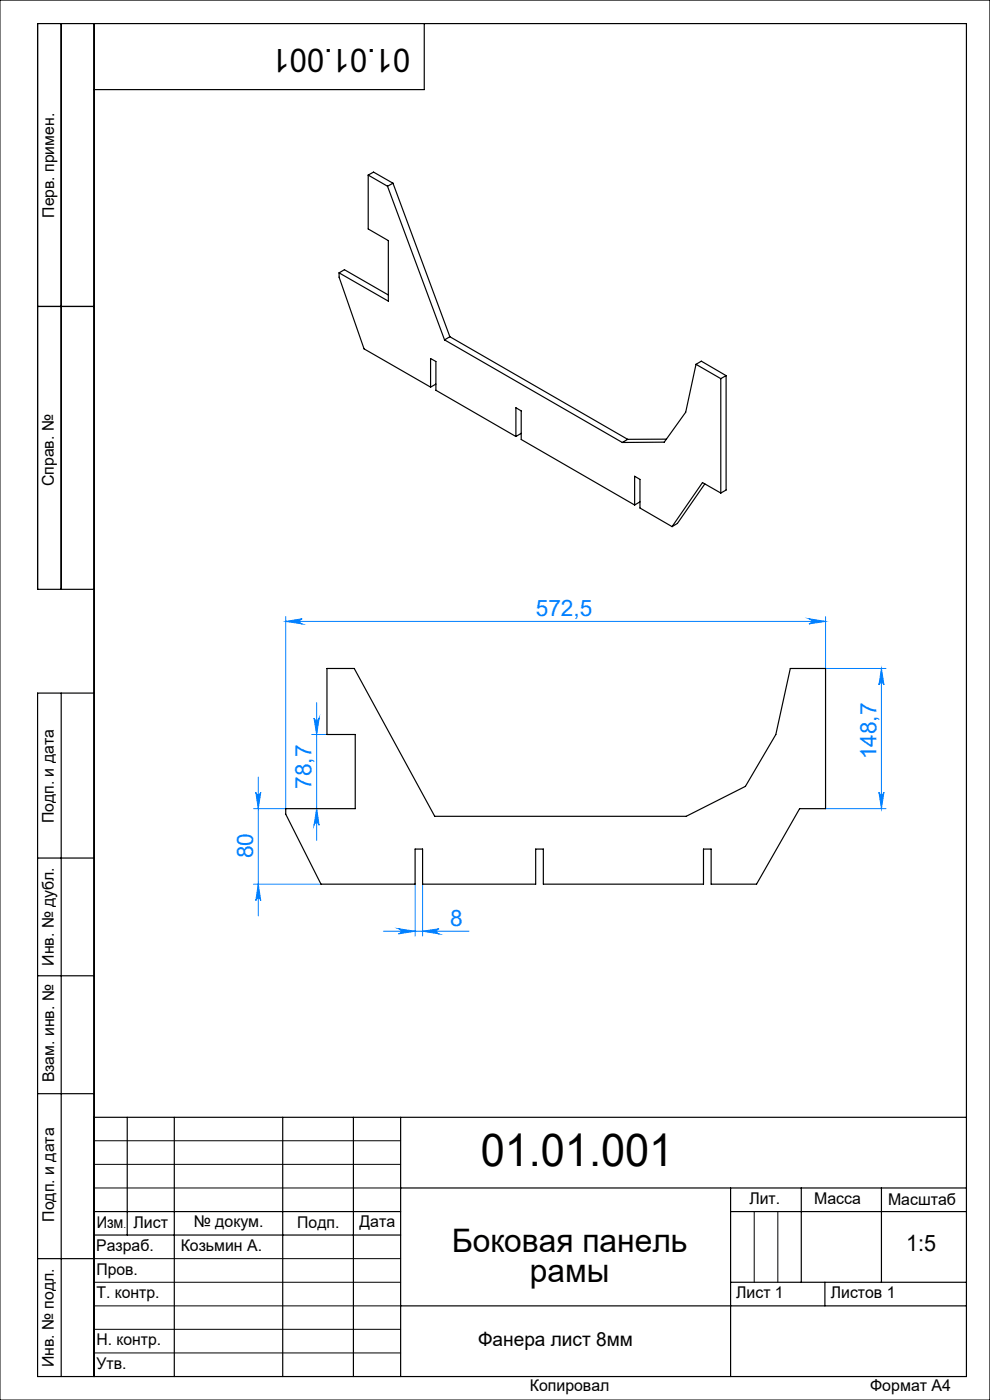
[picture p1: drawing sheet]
<svg xmlns="http://www.w3.org/2000/svg" width="210mm" height="297mm" viewBox="0 0 210 297" stroke-linecap="round" stroke-linejoin="round" font-family="sans-serif">
<g fill="none" stroke="#0080ff" stroke-width=".21">
<path d="M60.6 131.8l3.5-.5a.55 .55 0 0 0-.5 .5 .55 .55 0 0 0 .5 .6zM60.6 130.8v40.8h-6.8M60.6 131.8h114.5M171.6 131.3l3.5 .5-3.5 .6a.55 .55 0 0 0 .5-.6 .55 .55 0 0 0-.5-.5zM175.1 130.8v11h12.9M66.1 155.8h3.2M66.6 152.3a.55 .55 0 0 0 .6 .5 .55 .55 0 0 0 .5-.5l-.5 3.5zM67.2 149.1v29.2M187 141.8v29.8M187 141.8l.5 3.5a.53 .53 0 0 0-.5-.5 .53 .53 0 0 0-.6 .5zM54.3 168.1a.53 .53 0 0 0 .5 .5 .53 .53 0 0 0 .5-.5l-.5 3.5zM54.8 164.8v29.5"/>
<path d="M67.2 171.6l.5 3.5a.55 .55 0 0 0-.5-.6 .55 .55 0 0 0-.6 .6zM175.1 171.6h12.9M186.4 168.1a.53 .53 0 0 0 .6 .5 .53 .53 0 0 0 .5-.5l-.5 3.5zM53.8 187.6h14.3M54.8 187.6l.5 3.5a.53 .53 0 0 0-.5-.5 .53 .53 0 0 0-.5 .5zM81.3 197.6h18.2M84.5 197l3.6 .6-3.6 .5a.55 .55 0 0 0 .6-.5 .55 .55 0 0 0-.6-.6zM88.1 187.6v11M89.6 197.6l3.5-.6a.55 .55 0 0 0-.5 .6 .55 .55 0 0 0 .5 .5zM89.6 187.6v11"/>
</g>
<path d="M0 0h210v297h-210zM20 242h65M20 247h65M20 252h65M160 257v15M165 257v15M20 267h65M20 272h65M20 277h65M20 282h65M20 287h65" fill="none" stroke="#000" stroke-width=".21"/>
<g fill="none" stroke="#000" stroke-width=".25">
<path d="M13 5v120M20 5v287M90 5v14h-70M8 65h12M20 125h-12v-120h197v287h-197v-145h12M13 147v145M8 182h12M8 207h12M8 232h12M20 237h185M27 237v25M37 237v55"/>
<path d="M60 237v55M75 237v55M85 237v55M20 257h65M85 252h120M155 252v40M155 257h50M170 252v20M187 252v20M8 267h12M20 262h65M85 277h120"/>
<path d="M155 272h50M175 272v5"/>
</g>
<g fill="#0080ff">
<path d="M60.6 131.8l3.5-.5a.55 .55 0 0 0-.5 .5 .55 .55 0 0 0 .5 .6zM171.6 131.3l3.5 .5-3.5 .6a.55 .55 0 0 0 .5-.6 .55 .55 0 0 0-.5-.5zM84.5 197l3.6 .6-3.6 .5a.55 .55 0 0 0 .6-.5 .55 .55 0 0 0-.6-.6zM89.6 197.6l3.5-.6a.55 .55 0 0 0-.5 .6 .55 .55 0 0 0 .5 .5z"/>
<path d="M54.8 187.6l.5 3.5a.53 .53 0 0 0-.5-.5 .53 .53 0 0 0-.5 .5zM54.3 168.1a.53 .53 0 0 0 .5 .5 .53 .53 0 0 0 .5-.5l-.5 3.5z"/>
<path d="M186.4 168.1a.53 .53 0 0 0 .6 .5 .53 .53 0 0 0 .5-.5l-.5 3.5zM187 141.8l.5 3.5a.53 .53 0 0 0-.5-.5 .53 .53 0 0 0-.6 .5z"/>
<path d="M66.6 152.3a.55 .55 0 0 0 .6 .5 .55 .55 0 0 0 .5-.5l-.5 3.5zM67.2 171.6l.5 3.5a.55 .55 0 0 0-.5-.6 .55 .55 0 0 0-.6 .6z"/>
</g>
<g fill="none" stroke="#000" stroke-width=".25">
<path d="M78.1 37.1v11.5l4.3 2.4v12.9l-10.5-6M78.1 37.1l4.1 2.4M78.1 37.1l1.1-.6 4.2 2.4M82.2 39.5l12.1 32.6M83.4 38.9l-1.2 .6M83.4 38.9l12 32.5M71.9 57.9v.9l5.3 15.2 14.1 8.1M71.9 57.9l1.2-.7 9.3 5.4M94.3 72.1l37.7 21.8M95.4 71.4l-1.1 .7M95.4 71.4l37.7 21.8M147.6 77.3l-2.1 10.2-4.6 6.3-8.9 .1"/>
<path d="M147.6 77.3l5.3 3M147.6 77.3l1.2-.7 5.2 3.1M154 79.7l-1.1 .6M154 79.7v24.3l-1.1 .6M91.3 82.1v-6l1.2 .6v6.1l16.9 9.8M92.5 81.5l-1.2 .6M109.4 92.6v-6.1l1.2 .7v6l24 13.9M110.6 91.9l-1.2 .7M133.1 93.2l-1.1 .7M141.4 93.2h-8.3M152.9 80.3v24.3M134.6 107.1v-6.1l1.1 .7v6.1l6.9 3.9"/>
<path d="M135.7 106.5l-1.1 .6M149.5 102.7l-5.8 8.4-1.1 .6M152.9 104.6l-3.9-2.2-6.4 9.3M69.4 141.8h5.7l17.1 31.4h53.4l12.5-6.4 6.5-11 3-14h7.5v29.8h-5.5l-9.1 16h-9.7v-7.5h-1.6v7.5h-33.9v-7.5h-1.7v7.5h-24v-7.5h-1.5v7.5h-20l-7.5-14.9v-1.1h14.8v-15.8h-6z"/>
</g>
<text font-size="9.6" x="102" y="247.3">01.01.001</text>
<g font-size="6.9">
<text x="87" y="10.4" transform="rotate(-180 87 10.4)">01.01.001</text>
<text x="95.9" y="265.6">Боковая панель</text>
<text x="112.4" y="272">рамы</text>
</g>
<g font-size="4.8" fill="#0080ff">
<text x="113.6" y="130.7">572,5</text>
<text x="185.9" y="161.1" transform="rotate(-90 185.9 161.1)">148,7</text>
<text x="66.1" y="167.4" transform="rotate(-90 66.1 167.4)">78,7</text>
<text x="53.7" y="182.1" transform="rotate(-90 53.7 182.1)">80</text>
<text x="95.5" y="196.5">8</text>
</g>
<text font-size="4.8" x="192.2" y="265.3">1:5</text>
<text font-size="4.1" x="101.4" y="285.5">Фанера лист 8мм</text>
<g font-size="3.4">
<text x="11.5" y="46.2" transform="rotate(-90 11.5 46.2)">Перв. примен.</text>
<text x="11.4" y="103.2" transform="rotate(-90 11.4 103.2)">Справ. №</text>
<text x="11.4" y="174.7" transform="rotate(-90 11.4 174.7)">Подп. и дата</text>
<text x="11.5" y="204.9" transform="rotate(-90 11.5 204.9)">Инв. № дубл.</text>
<text x="11.5" y="229.6" transform="rotate(-90 11.5 229.6)">Взам. инв. №</text>
<text x="159" y="255.5">Лит.</text>
<text x="172.7" y="255.5">Масса</text>
<text x="188.4" y="255.6">Масштаб</text>
<text x="11.5" y="259.2" transform="rotate(-90 11.5 259.2)">Подп. и дата</text>
<text x="20.5" y="260.4">Изм</text>
<text x="28.3" y="260.4">Лист</text>
<text x="41.1" y="260.4">№ докум.</text>
<text x="63.1" y="260.4">Подп.</text>
<text x="76.2" y="260.4">Дата</text>
<text x="20.4" y="265.4">Разраб.</text>
<text x="38.3" y="265.4">Козьмин А.</text>
<text x="20.5" y="275.4">Т. контр.</text>
<text x="20.5" y="270.4">Пров.</text>
<text x="156.2" y="275.4">Лист 1</text>
<text x="176.2" y="275.4">Листов 1</text>
<text x="20.5" y="285.4">Н. контр.</text>
<text x="11.4" y="290" transform="rotate(-90 11.4 290)">Инв. № подл.</text>
<text x="20.5" y="290.4">Утв.</text>
<text x="112.4" y="295">Копировал</text>
<text x="184.6" y="295">Формат А4</text>
</g>
<text font-size="2.1" x="26.2" y="260.4">.</text>
</svg>
